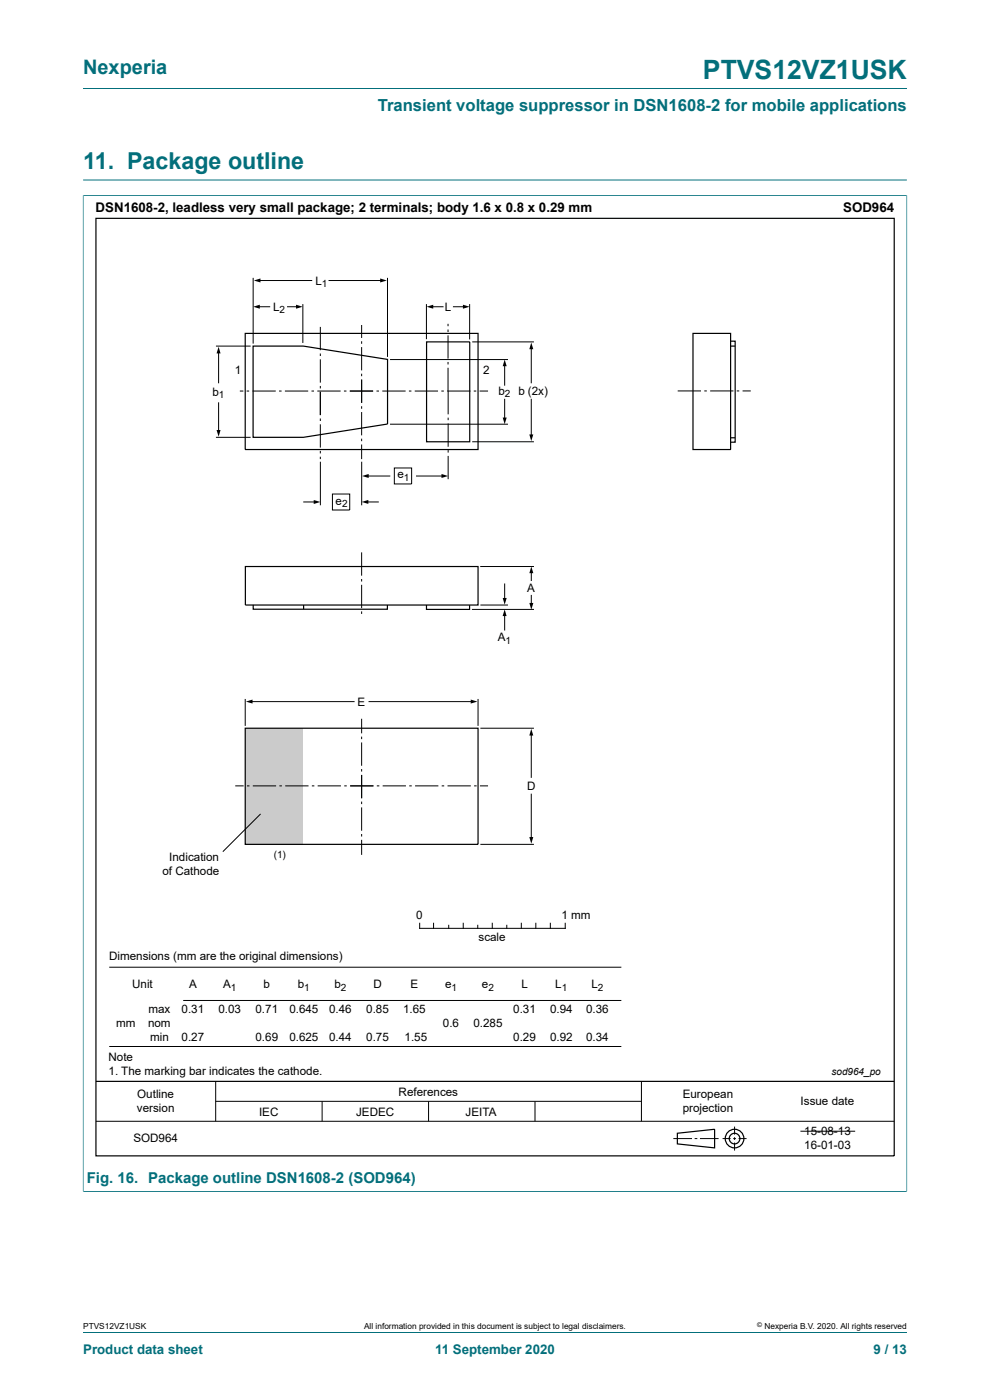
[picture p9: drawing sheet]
<svg xmlns="http://www.w3.org/2000/svg" width="210mm" height="297mm" viewBox="0 0 210 297" stroke-linecap="round" stroke-linejoin="round" font-family="sans-serif">
<path d="M17.6 18.8h174.8M17.6 38.2h174.8M17.6 41.5h174.8M17.6 41.4v211.4M192.4 41.4v211.4M17.6 252.8h174.8" fill="none" stroke="#036f7b" stroke-width=".21"/>
<path d="M52 154.5h12.3v24.6h-12.3z" fill="#cbcbcb"/>
<g fill="none" stroke="#000" stroke-width=".21">
<path d="M53.7 58.9v14M55 59.5h11.1M69.8 59.5h11.2M82.2 58.9v16.8M45.8 73.4h7.4M46.4 74.7v6.5M54.7 65.1h2.5M61 65.1h2.2M64.2 64.5v8.3M67.9 69.4v4.9M67.9 75v.5M67.9 76.2v5"/>
<path d="M76.7 68.9v2.8M76.7 72.4v.5M76.7 73.6v5M76.7 79.3v.5M82.7 76.3h25.1M90.5 64.5v7.5M91.5 65.1h2.5M95 68.7v.5M95 69.9v.5M95 71.1v5M95 76.8v.5M95 78v5"/>
<path d="M96.2 65.1h2.4M99.6 64.5v7.5M100.2 72.5h13.1M107 77.4v4.3M112.7 73.8v7.4M45.8 92.8h7.4M46.4 85.5v6M50.9 83h.7M52.3 83h.5M53.6 83h4.9M59.2 83h.5M60.4 83h5"/>
<path d="M66.1 83h.5M67.3 83h5M67.9 81.9v.5M67.9 83.1v5M67.9 88.8v.5M67.9 90v5M67.9 95.7v.5M67.9 96.9v.5M68 98v9.2M73 83h.5M74.2 83h5M76.7 80.5v5"/>
<path d="M76.7 86.2v.5M76.7 87.4v5M76.7 93.1v.5M76.7 94.3v3.1M76.7 98v9.2M79.9 83h.5M81.1 83h4.9M82.7 90h25.1M83.6 99.3h3.7v3.4h-3.7zM86.7 83h.6M88 83h4.9M93.6 83h.5"/>
<path d="M94.9 83h4.9M95.1 83v4.9M95.1 88.6v.5M95.1 89.8v5M95.1 95.5v.5M95.1 96.7v5M100.2 93.7h13.1M100.5 83h.5M101.7 83h1.8M107 84.7v4.2M112.7 84.7v7.7M143.8 82.9h4.9"/>
<path d="M149.4 82.9h.5M150.6 82.9h5M156.3 82.9h.5M157.5 82.9h1.8M64.4 106.5h2.4M70.5 104.8h3.7v3.4h-3.7zM76.7 117.2v4.9M77.9 106.5h2.3M77.9 101h4.8M88.4 101h5.5M76.7 122.8v.6M76.7 124.1v4.9"/>
<path d="M76.7 129.7v.5M100.1 129.3h13.2M101.9 120.2h11.4M101.9 128.4h5.9M107 123.9v3.2M107 130.4v3.3M112.7 121.3v1.9M112.7 126.3v1.9M52 148.3v5.7M53.3 148.8h21.8M76.7 152.5v3.1M76.7 156.3v.5"/>
<path d="M76.7 157.5v4.9M78.3 148.8h21.8M101.4 148.3v5.7M101.9 154.5h11.4M112.7 155.8v9.1M49.9 166.7h1.8M52.4 166.7h.5M53.6 166.7h5M55.3 172.7l-8 8M59.3 166.7h.5M60.5 166.7h4.9M66.2 166.7h.5"/>
<path d="M67.4 166.7h4.9M73 166.7h.6M74.3 166.7h4.9M76.7 163.2v.5M76.7 164.4v4.9M76.7 170.1v.5M76.7 171.3v4.9M76.7 176.9v.6M76.7 178.2v3.2M79.9 166.7h.6M81.2 166.7h4.9M86.8 166.7h.5"/>
<path d="M88 166.7h5M93.7 166.7h.5M94.9 166.7h5M100.6 166.7h.5M101.8 166.7h1.7M101.9 179.1h11.4M112.7 168.5v9.4M89 195.9v1h30.9v-1M92 195.9v1M95.2 196.3v.6M98.3 195.9v1M101.3 196.3v.6"/>
<path d="M104.4 195.9v1M107.5 196.3v.6M110.6 195.9v1M113.7 195.9v1M116.7 195.9v1M23.2 205.2h108.6M38.9 212.2h92.9M20.4 237.9h169.3M23.2 222h108.6M45.8 229.4v8.5M45.8 233.6h90.3M68.3 233.6v4.3"/>
<path d="M90.9 233.6v4.3M113.5 233.6v4.3M136.1 229.4v8.5M155.8 239v1.7M169.8 240h11.6M142.8 241.5h4M147.4 241.5h.5M148.5 241.5h3.9M153.3 241.5h1.7M155.5 241.5h.6M155.8 241.3v.5M155.8 242.4v1.7"/>
<path d="M156.7 241.5h1.7"/>
</g>
<g fill="none" stroke="#000" stroke-width=".25">
<path d="M20.4 46.3h169.3v198.9h-169.3zM52 70.7h49.4v24.7h-49.4zM53.7 73.4h10.7l17.8 2.8v13.8l-17.8 2.8h-10.7zM90.5 72.5h9.1v21.2h-9.1zM147 70.7h8v24.7h-8zM155 72.4h.9v21.4h-.9M155 73.4h.9M155 92.9h.9M52 120.2h49.4v8.2h-49.4zM53.7 128.3v.9h28.5v-.8M64.4 128.4v.8M90.5 128.4v.9h9.1v-.9"/>
<path d="M52 154.5h49.4v24.6h-49.4zM20.4 229.4h169.3M143.7 240.4l7.9-.8v3.9l-7.9-.8z"/>
<circle cx="155.8" cy="241.5" r="1.13"/>
<circle cx="155.8" cy="241.5" r="1.98"/>
</g>
<g fill="#000">
<path d="M53.8 59.5l1.5-.4v.8zM80.6 59.1l1.5 .4-1.5 .4zM46.4 73.6l.4 1.4h-.9zM53.7 65.1l1.4-.5v.9zM62.8 64.6l1.4 .5-1.4 .4zM90.5 65.1l1.4-.5v.9zM98.2 64.6l1.4 .5-1.4 .4zM107 76.3l.5 1.4h-.9zM112.7 72.7l.4 1.4h-.8zM45.9 91.2h.9l-.4 1.4zM106.6 88.6h.9l-.5 1.4zM112.3 92.2h.8l-.4 1.4z"/>
<path d="M66.5 106.1l1.5 .4-1.5 .4zM76.7 106.5l1.4-.4v.8zM76.8 101l1.4-.4v.8zM93.7 100.6l1.4 .4-1.4 .4zM107 129.3l.5 1.4h-.9zM106.6 126.9h.9l-.5 1.4zM112.7 120.2l.4 1.4h-.8zM112.3 127.9h.8l-.4 1.4zM52.2 148.8l1.4-.4v.9zM99.9 148.4l1.4 .4-1.4 .5zM112.7 154.6l.4 1.4h-.8zM112.3 177.6h.8l-.4 1.4z"/>
</g>
<path d="M17.6 41.5v211.2M17.7 41.5h174.6M192.4 41.5v211.2M17.7 252.8h174.6M17.6 282.6h174.8" fill="none" stroke="#036f7b" stroke-width=".21"/>
<text font-size="5.6" fill="#036f7b" x="149.1" y="16.8">PTVS12VZ1USK</text>
<text font-size="4.9" fill="#036f7b" x="17.6" y="35.9">11. Package outline</text>
<text font-size="4.2" fill="#036f7b" x="17.6" y="15.6">Nexperia</text>
<text font-size="3.5" fill="#036f7b" x="80.1" y="23.7">Transient voltage suppressor in DSN1608-2 for mobile applications</text>
<text font-size="3.2" fill="#036f7b" x="18.4" y="250.9">Fig. 16. Package outline DSN1608-2 (SOD964)</text>
<g font-size="2.8">
<text x="20.3" y="45.1">DSN1608-2, leadless very small package; 2 terminals; body 1.6 x 0.8 x 0.29 mm</text>
<text x="178.8" y="45.1">SOD964</text>
</g>
<g font-size="2.8" fill="#036f7b">
<text x="17.6" y="287.2">Product data sheet</text>
<text x="92.3" y="287.2">11 September 2020</text>
<text x="185.3" y="287.2">9 / 13</text>
</g>
<g font-size="2.5">
<text x="57.9" y="65.9">L</text>
<text x="66.9" y="60.4">L</text>
<text x="94.3" y="65.9">L</text>
<text x="45.1" y="83.9">b</text>
<text x="49.8" y="79.3">1</text>
<text x="102.5" y="79.3">2</text>
<text x="105.8" y="83.8">b</text>
<text x="110" y="83.8">b (2x)</text>
<text x="84.3" y="101.5">e</text>
<text x="71.2" y="107">e</text>
<text x="111.9" y="125.5">A</text>
<text x="105.6" y="136.1">A</text>
<text x="75.9" y="149.7">E</text>
<text x="111.8" y="167.5">D</text>
<text x="34.5" y="185.6">of Cathode</text>
<text x="35.9" y="182.7">Indication</text>
<text x="88.3" y="194.9">0</text>
<text x="119.1" y="194.9">1 mm</text>
<text x="23.1" y="203.7">Dimensions (mm are the original dimensions)</text>
<text x="101.5" y="199.6">scale</text>
<text x="28" y="209.6">Unit</text>
<text x="40.1" y="209.6">A</text>
<text x="47.3" y="209.6">A</text>
<text x="55.9" y="209.6">b</text>
<text x="63.2" y="209.6">b</text>
<text x="71" y="209.6">b</text>
<text x="79.2" y="209.6">D</text>
<text x="87.1" y="209.6">E</text>
<text x="94.4" y="209.6">e</text>
<text x="102.2" y="209.6">e</text>
<text x="110.7" y="209.6">L</text>
<text x="117.8" y="209.6">L</text>
<text x="125.4" y="209.6">L</text>
<text x="31.5" y="215">max</text>
<text x="38.5" y="215">0.31</text>
<text x="46.3" y="215">0.03</text>
<text x="54.2" y="215">0.71</text>
<text x="61.4" y="215">0.645</text>
<text x="69.8" y="215">0.46</text>
<text x="77.7" y="215">0.85</text>
<text x="85.5" y="215">1.65</text>
<text x="108.9" y="215">0.31</text>
<text x="116.7" y="215">0.94</text>
<text x="124.3" y="215">0.36</text>
<text x="24.7" y="218">mm</text>
<text x="31.4" y="217.9">nom</text>
<text x="31.8" y="220.9">min</text>
<text x="38.5" y="220.9">0.27</text>
<text x="54.2" y="220.9">0.69</text>
<text x="61.4" y="220.9">0.625</text>
<text x="69.8" y="220.9">0.44</text>
<text x="77.7" y="220.9">0.75</text>
<text x="85.8" y="220.9">1.55</text>
<text x="94" y="218">0.6</text>
<text x="100.4" y="218">0.285</text>
<text x="108.9" y="220.9">0.29</text>
<text x="116.7" y="220.9">0.92</text>
<text x="124.3" y="220.9">0.34</text>
<text x="23" y="225.1">Note</text>
<text x="23" y="228.1">1. The marking bar indicates the cathode.</text>
<text x="29.1" y="233">Outline</text>
<text x="84.6" y="232.5">References</text>
<text x="144.8" y="233">European</text>
<text x="29.1" y="236">version</text>
<text x="55" y="236.7">IEC</text>
<text x="75.5" y="236.7">JEDEC</text>
<text x="98.8" y="236.7">JEITA</text>
<text x="144.8" y="236">projection</text>
<text x="169.8" y="234.5">Issue date</text>
<text x="28.3" y="242.3">SOD964</text>
<text x="170.6" y="240.8">15-08-13</text>
<text x="170.6" y="243.7">16-01-03</text>
</g>
<g font-size="2.1">
<text x="68.3" y="60.9">1</text>
<text x="59.3" y="66.5">2</text>
<text x="46.5" y="84.4">1</text>
<text x="107.1" y="84.3">2</text>
<text x="72.6" y="107.5">2</text>
<text x="85.7" y="102">1</text>
<text x="107.2" y="136.6">1</text>
<text x="58.1" y="182">(1)</text>
<text x="49" y="210.2">1</text>
<text x="64.6" y="210.2">1</text>
<text x="72.3" y="210.2">2</text>
<text x="95.8" y="210.2">1</text>
<text x="103.6" y="210.2">2</text>
<text x="119.2" y="210.2">1</text>
<text x="126.8" y="210.2">2</text>
<text x="176.4" y="228.1">sod964_po</text>
</g>
<g font-size="1.8">
<text x="17.6" y="282">PTVS12VZ1USK</text>
<text x="77.2" y="282">All information provided in this document is subject to legal disclaimers.</text>
<text x="162.2" y="282">Nexperia B.V. 2020. All rights reserved</text>
</g>
<text font-size="1.4" x="160.6" y="281.6">©</text>
</svg>
